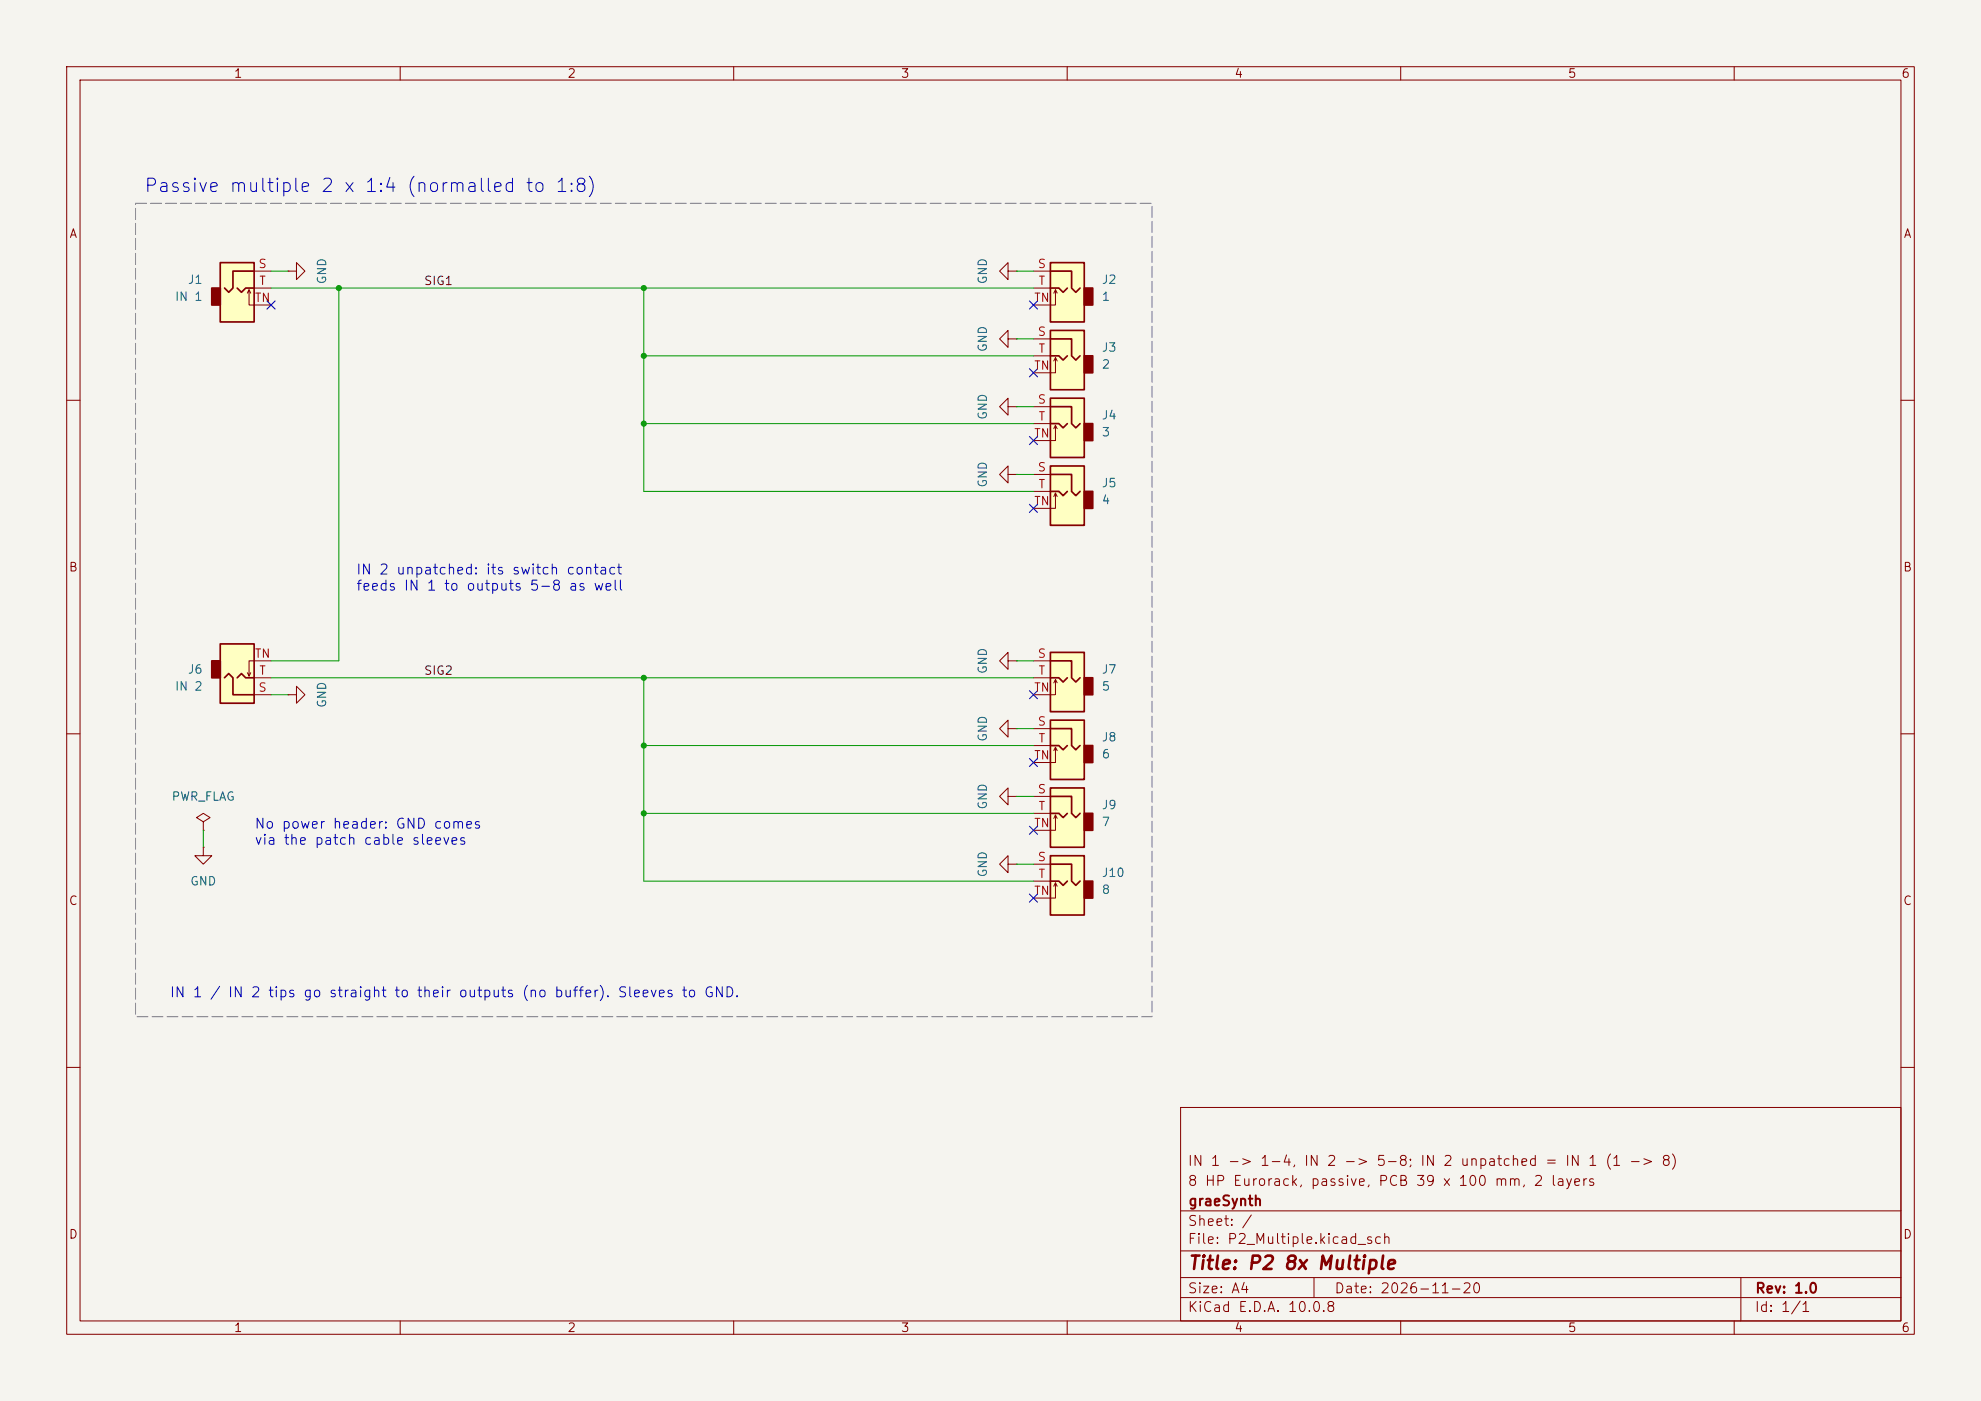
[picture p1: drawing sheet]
<svg xmlns="http://www.w3.org/2000/svg" width="297mm" height="210mm" viewBox="0 0 297 210" stroke-linecap="round" stroke-linejoin="round" font-family="sans-serif">
<path d="M0 0h297v210h-297z" fill="#f5f4ef" stroke="#f5f4ef" stroke-width=".15"/>
<g fill="none" stroke="#840000" stroke-width=".15">
<path d="M10 10h277v190h-277zM12 12h273v186h-273zM60 10v2M110 10v2M160 10v2M210 10v2M260 10v2M10 60h2M285 60h2M10 110h2M285 110h2M10 160h2"/>
<path d="M177 166h108v32h-108zM285 160h2M60 198v2M110 198v2M160 198v2M177 194.5h108M177 191.5h108M177 187.5h108M177 181.5h108M197 191.5v3M210 198v2M260 198v2"/>
<path d="M261 191.5v6.5"/>
</g>
<path d="M33 39.4h5.1v8.9h-5.1z" fill="#ffffc2"/>
<path d="M31.7 43.2h1.3v2.5h-1.3z" fill="#840000" stroke="#840000" stroke-width=".25"/>
<path d="M33 39.4h5.1v8.9h-5.1zM35.6 43.2l.6 .6 .6-.6h1.3M38.1 40.6h-3.2v2.6l-.6 .6-.6-.6" fill="none" stroke="#840000" stroke-width=".25"/>
<path d="M37.1 43.9l.2-.5v2.3h3.3M37.3 43.4l.3 .5M38.1 40.6h2.5M38.1 43.2h2.5" fill="none" stroke="#840000" stroke-width=".15"/>
<path d="M157.5 49.5h5.1v8.9h-5.1z" fill="#ffffc2"/>
<path d="M162.6 53.3h1.2v2.6h-1.2z" fill="#840000" stroke="#840000" stroke-width=".25"/>
<path d="M157.5 49.5h5.1v8.9h-5.1zM157.5 53.3h1.2l.7 .7 .6-.7M157.5 50.8h3.2v2.5l.6 .7 .6-.7" fill="none" stroke="#840000" stroke-width=".25"/>
<path d="M154.9 50.8h2.6M154.9 53.3h2.6M158.2 53.6l-.2 .5M158.5 54.1l-.3-.5v2.3h-3.3" fill="none" stroke="#840000" stroke-width=".15"/>
<path d="M157.5 59.7h5.1v8.9h-5.1z" fill="#ffffc2"/>
<path d="M162.6 63.5h1.2v2.5h-1.2z" fill="#840000" stroke="#840000" stroke-width=".25"/>
<path d="M157.5 59.7h5.1v8.9h-5.1zM157.5 63.5h1.2l.7 .6 .6-.6M157.5 61h3.2v2.5l.6 .6 .6-.6" fill="none" stroke="#840000" stroke-width=".25"/>
<path d="M43.2 40.6h1.2v-1.2l1.3 1.2-1.3 1.3v-1.3M43.2 40.6h.1M151.1 50.8v-1.3l-1.2 1.3 1.2 1.3v-1.3h1.3M152.4 50.8h.1M151.1 61v-1.3l-1.2 1.3 1.2 1.2v-1.2h1.3M152.4 61h.1M154.9 61h2.6M154.9 63.5h2.6M158.2 63.8l-.2 .5M158.5 64.3l-.3-.5v2.2h-3.3M151.1 119.4v-1.3l-1.2 1.3 1.2 1.3v-1.3h1.3M152.4 119.4h.1" fill="none" stroke="#840000" stroke-width=".15"/>
<path d="M157.5 69.9h5.1v8.8h-5.1z" fill="#ffffc2"/>
<path d="M162.6 73.7h1.2v2.5h-1.2z" fill="#840000" stroke="#840000" stroke-width=".25"/>
<path d="M157.5 69.9h5.1v8.8h-5.1zM157.5 73.7h1.2l.7 .6 .6-.6M157.5 71.1h3.2v2.6l.6 .6 .6-.6" fill="none" stroke="#840000" stroke-width=".25"/>
<path d="M154.9 71.1h2.6M154.9 73.7h2.6M158.2 73.9l-.2 .5M158.5 74.4l-.3-.5v2.3h-3.3" fill="none" stroke="#840000" stroke-width=".15"/>
<path d="M157.5 39.4h5.1v8.9h-5.1z" fill="#ffffc2"/>
<path d="M162.6 43.2h1.2v2.5h-1.2z" fill="#840000" stroke="#840000" stroke-width=".25"/>
<path d="M157.5 39.4h5.1v8.9h-5.1zM157.5 43.2h1.2l.7 .6 .6-.6M157.5 40.6h3.2v2.6l.6 .6 .6-.6" fill="none" stroke="#840000" stroke-width=".25"/>
<path d="M154.9 40.6h2.6M154.9 43.2h2.6M158.2 43.4l-.2 .5M158.5 43.9l-.3-.5v2.3h-3.3M151.1 71.1v-1.2l-1.2 1.2 1.2 1.3v-1.3h1.3M152.4 71.1h.1M151.1 109.2v-1.2l-1.2 1.2 1.2 1.3v-1.3h1.3M152.4 109.2h.1M30.5 123.2l1-.6-1-.7-1 .7 1 .6v1.3M30.5 124.5h.1M30.5 127v1.3h1.2l-1.2 1.2-1.3-1.2h1.3M30.5 127h.1" fill="none" stroke="#840000" stroke-width=".15"/>
<path d="M33 96.5h5.1v8.9h-5.1z" fill="#ffffc2"/>
<path d="M31.7 99.1h1.3v2.5h-1.3z" fill="#840000" stroke="#840000" stroke-width=".25"/>
<path d="M33 96.5h5.1v8.9h-5.1zM33.7 101.6l.6-.6 .6 .6v2.5h3.2M35.6 101.6l.6-.6 .6 .6h1.3" fill="none" stroke="#840000" stroke-width=".25"/>
<path d="M40.6 99.1h-3.3v2.2l-.2-.5M37.6 100.8l-.3 .5M38.1 104.1h2.5M38.1 101.6h2.5M43.2 104.1h1.2v-1.2l1.3 1.2-1.3 1.3v-1.3M43.2 104.1h.1" fill="none" stroke="#840000" stroke-width=".15"/>
<path d="M157.5 128.3h5.1v8.9h-5.1z" fill="#ffffc2"/>
<path d="M162.6 132.1h1.2v2.5h-1.2z" fill="#840000" stroke="#840000" stroke-width=".25"/>
<path d="M157.5 128.3h5.1v8.9h-5.1zM157.5 132.1h1.2l.7 .6 .6-.6M157.5 129.5h3.2v2.6l.6 .6 .6-.6" fill="none" stroke="#840000" stroke-width=".25"/>
<path d="M151.1 40.6v-1.2l-1.2 1.2 1.2 1.3v-1.3h1.3M152.4 40.6h.1M151.1 99.1v-1.3l-1.2 1.3 1.2 1.2v-1.2h1.3M152.4 99.1h.1M151.1 129.5v-1.2l-1.2 1.2 1.2 1.3v-1.3h1.3M152.4 129.5h.1M154.9 129.5h2.6M154.9 132.1h2.6M158.2 132.3l-.2 .5M158.5 132.8l-.3-.5v2.3h-3.3" fill="none" stroke="#840000" stroke-width=".15"/>
<path d="M157.5 97.8h5.1v8.9h-5.1z" fill="#ffffc2"/>
<path d="M162.6 101.6h1.2v2.5h-1.2z" fill="#840000" stroke="#840000" stroke-width=".25"/>
<path d="M157.5 97.8h5.1v8.9h-5.1zM157.5 99.1h3.2v2.5l.6 .6 .6-.6M157.5 101.6h1.2l.7 .6 .6-.6" fill="none" stroke="#840000" stroke-width=".25"/>
<path d="M154.9 99.1h2.6M154.9 101.6h2.6M158.2 101.9l-.2 .5M158.5 102.4l-.3-.5v2.2h-3.3" fill="none" stroke="#840000" stroke-width=".15"/>
<path d="M157.5 118.1h5.1v8.9h-5.1z" fill="#ffffc2"/>
<path d="M162.6 121.9h1.2v2.6h-1.2z" fill="#840000" stroke="#840000" stroke-width=".25"/>
<path d="M157.5 118.1h5.1v8.9h-5.1zM157.5 119.4h3.2v2.5l.6 .7 .6-.7M157.5 121.9h1.2l.7 .7 .6-.7" fill="none" stroke="#840000" stroke-width=".25"/>
<path d="M154.9 119.4h2.6M154.9 121.9h2.6M158.2 122.2l-.2 .5M158.5 122.7l-.3-.5v2.3h-3.3" fill="none" stroke="#840000" stroke-width=".15"/>
<path d="M157.5 108h5.1v8.8h-5.1z" fill="#ffffc2"/>
<path d="M162.6 111.8h1.2v2.5h-1.2z" fill="#840000" stroke="#840000" stroke-width=".25"/>
<path d="M157.5 108h5.1v8.8h-5.1zM157.5 111.8h1.2l.7 .6 .6-.6M157.5 109.2h3.2v2.6l.6 .6 .6-.6" fill="none" stroke="#840000" stroke-width=".25"/>
<path d="M154.9 109.2h2.6M154.9 111.8h2.6M158.2 112l-.2 .5M158.5 112.5l-.3-.5v2.3h-3.3" fill="none" stroke="#840000" stroke-width=".15"/>
<g fill="none" stroke="#009600" stroke-width=".15">
<path d="M40.6 43.2h114.3M40.6 40.6h2.6M50.8 43.2v55.9h-10.2M96.5 43.2v30.5h58.4M96.5 53.3h58.4M152.4 40.6h2.5M152.4 50.8h2.5M96.5 63.5h58.4M152.4 61h2.5M152.4 71.1h2.5M152.4 99.1h2.5M40.6 101.6h114.3"/>
<path d="M40.6 104.1h2.6M96.5 101.6v30.5h58.4M96.5 111.8h58.4M152.4 109.2h2.5M152.4 119.4h2.5M30.5 124.5v2.5M96.5 121.9h58.4M152.4 129.5h2.5"/>
</g>
<g fill="none" stroke="#000084" stroke-width=".15">
<path d="M40 45.1l1.2 1.2M41.2 45.1l-1.2 1.2M154.3 45.1l1.2 1.2M154.3 55.3l1.2 1.2M155.5 45.1l-1.2 1.2M155.5 55.3l-1.2 1.2M154.3 65.4l1.2 1.2M154.3 75.6l1.2 1.2M155.5 65.4l-1.2 1.2M155.5 75.6l-1.2 1.2M154.3 113.7l1.2 1.2M154.3 103.5l1.2 1.2"/>
<path d="M155.5 113.7l-1.2 1.2M155.5 103.5l-1.2 1.2M154.3 134l1.2 1.2M154.3 123.9l1.2 1.2M155.5 134l-1.2 1.2M155.5 123.9l-1.2 1.2"/>
</g>
<path d="M20.3 30.5h152.4v121.9h-152.4z" fill="none" stroke="#787878" stroke-width=".15" stroke-dasharray="1.6 .6"/>
<g fill="#009600">
<circle cx="96.5" cy="101.6" r=".46"/>
<circle cx="96.5" cy="111.8" r=".46"/>
<circle cx="96.5" cy="121.9" r=".46"/>
<circle cx="50.8" cy="43.2" r=".46"/>
<circle cx="96.5" cy="53.3" r=".46"/>
<circle cx="96.5" cy="63.5" r=".46"/>
<circle cx="96.5" cy="43.2" r=".46"/>
</g>
<text font-size="2" fill="#0000c2" x="21.5" y="29.3">Passive multiple 2 x 1:4 (normalled to 1:8)</text>
<text font-size="2" fill="#840000" x="178" y="190.8">Title: P2 8x Multiple</text>
<g font-size="1.5" fill="#0000c2">
<text x="53.3" y="86.5">IN 2 unpatched: its switch contact</text>
<text x="53.3" y="88.9">feeds IN 1 to outputs 5-8 as well</text>
<text x="38.1" y="124.6">No power header: GND comes</text>
<text x="38.1" y="127">via the patch cable sleeves</text>
<text x="25.4" y="149.9">IN 1 / IN 2 tips go straight to their outputs (no buffer). Sleeves to GND.</text>
</g>
<g font-size="1.5" fill="#840000">
<text x="178" y="178.1">8 HP Eurorack, passive, PCB 39 x 100 mm, 2 layers</text>
<text x="178" y="175.1">IN 1 -&gt; 1-4, IN 2 -&gt; 5-8; IN 2 unpatched = IN 1 (1 -&gt; 8)</text>
<text x="178" y="184.1">Sheet: /</text>
<text x="178" y="181.1">graeSynth</text>
<text x="178" y="186.8">File: P2_Multiple.kicad_sch</text>
<text x="178" y="197">KiCad E.D.A. 10.0.8</text>
<text x="178" y="194.2">Size: A4</text>
<text x="200" y="194.2">Date: 2026-11-20</text>
<text x="263" y="197">Id: 1/1</text>
<text x="263" y="194.2">Rev: 1.0</text>
</g>
<g font-size="1.3" fill="#840000">
<text x="35" y="12">1</text>
<text x="85" y="12">2</text>
<text x="135" y="12">3</text>
<text x="185" y="12">4</text>
<text x="235" y="12">5</text>
<text x="285" y="12">6</text>
<text x="10.3" y="36">A</text>
<text x="285.3" y="36">A</text>
<text x="10.2" y="86">B</text>
<text x="285.2" y="86">B</text>
<text x="10.2" y="136">C</text>
<text x="285.2" y="136">C</text>
<text x="10.2" y="186">D</text>
<text x="285.2" y="186">D</text>
<text x="35" y="200">1</text>
<text x="85" y="200">2</text>
<text x="135" y="200">3</text>
<text x="185" y="200">4</text>
<text x="235" y="200">5</text>
<text x="285" y="200">6</text>
</g>
<g font-size="1.3" fill="#a90000">
<text x="38.6" y="40.5">S</text>
<text x="155.5" y="40.5">S</text>
<text x="38.1" y="45.6">TN</text>
<text x="38.8" y="43">T</text>
<text x="154.9" y="45.6">TN</text>
<text x="155.6" y="43">T</text>
<text x="155.5" y="50.7">S</text>
<text x="155.6" y="53.2">T</text>
<text x="154.9" y="55.7">TN</text>
<text x="154.9" y="65.9">TN</text>
<text x="155.5" y="60.8">S</text>
<text x="155.6" y="63.4">T</text>
<text x="155.5" y="71">S</text>
<text x="154.9" y="76.1">TN</text>
<text x="155.6" y="73.5">T</text>
<text x="38.1" y="98.9">TN</text>
<text x="38.8" y="101.5">T</text>
<text x="155.5" y="98.9">S</text>
<text x="155.6" y="101.5">T</text>
<text x="38.6" y="104">S</text>
<text x="154.9" y="104">TN</text>
<text x="155.5" y="109.1">S</text>
<text x="155.6" y="111.6">T</text>
<text x="154.9" y="114.2">TN</text>
<text x="155.5" y="119.2">S</text>
<text x="154.9" y="124.3">TN</text>
<text x="155.6" y="121.8">T</text>
<text x="155.5" y="129.4">S</text>
<text x="155.6" y="131.9">T</text>
<text x="154.9" y="134.5">TN</text>
</g>
<g font-size="1.3" fill="#006464">
<text x="26.1" y="45.4">IN 1</text>
<text x="28.1" y="42.9">J1</text>
<text x="49.2" y="42.7" transform="rotate(-90 49.2 42.7)">GND</text>
<text x="148.3" y="42.7" transform="rotate(-90 148.3 42.7)">GND</text>
<text x="165.1" y="42.9">J2</text>
<text x="165.1" y="45.4">1</text>
<text x="148.3" y="52.9" transform="rotate(-90 148.3 52.9)">GND</text>
<text x="165.1" y="53">J3</text>
<text x="165.1" y="55.6">2</text>
<text x="148.3" y="63" transform="rotate(-90 148.3 63)">GND</text>
<text x="165.1" y="63.2">J4</text>
<text x="165.1" y="65.7">3</text>
<text x="148.3" y="73.2" transform="rotate(-90 148.3 73.2)">GND</text>
<text x="165.1" y="73.4">J5</text>
<text x="165.1" y="75.9">4</text>
<text x="28.1" y="101.3">J6</text>
<text x="148.3" y="101.1" transform="rotate(-90 148.3 101.1)">GND</text>
<text x="165.1" y="101.3">J7</text>
<text x="26.1" y="103.8">IN 2</text>
<text x="49.2" y="106.2" transform="rotate(-90 49.2 106.2)">GND</text>
<text x="165.1" y="103.8">5</text>
<text x="148.3" y="111.3" transform="rotate(-90 148.3 111.3)">GND</text>
<text x="165.1" y="111.5">J8</text>
<text x="165.1" y="114">6</text>
<text x="25.6" y="120.3">PWR_FLAG</text>
<text x="148.3" y="121.4" transform="rotate(-90 148.3 121.4)">GND</text>
<text x="165.1" y="121.6">J9</text>
<text x="165.1" y="124.2">7</text>
<text x="148.3" y="131.6" transform="rotate(-90 148.3 131.6)">GND</text>
<text x="165.1" y="131.8">J10</text>
<text x="28.4" y="133">GND</text>
<text x="165.1" y="134.3">8</text>
</g>
<g font-size="1.3" fill="#0f0f0f">
<text x="63.5" y="43.1">SIG1</text>
<text x="63.5" y="101.5">SIG2</text>
</g>
</svg>
